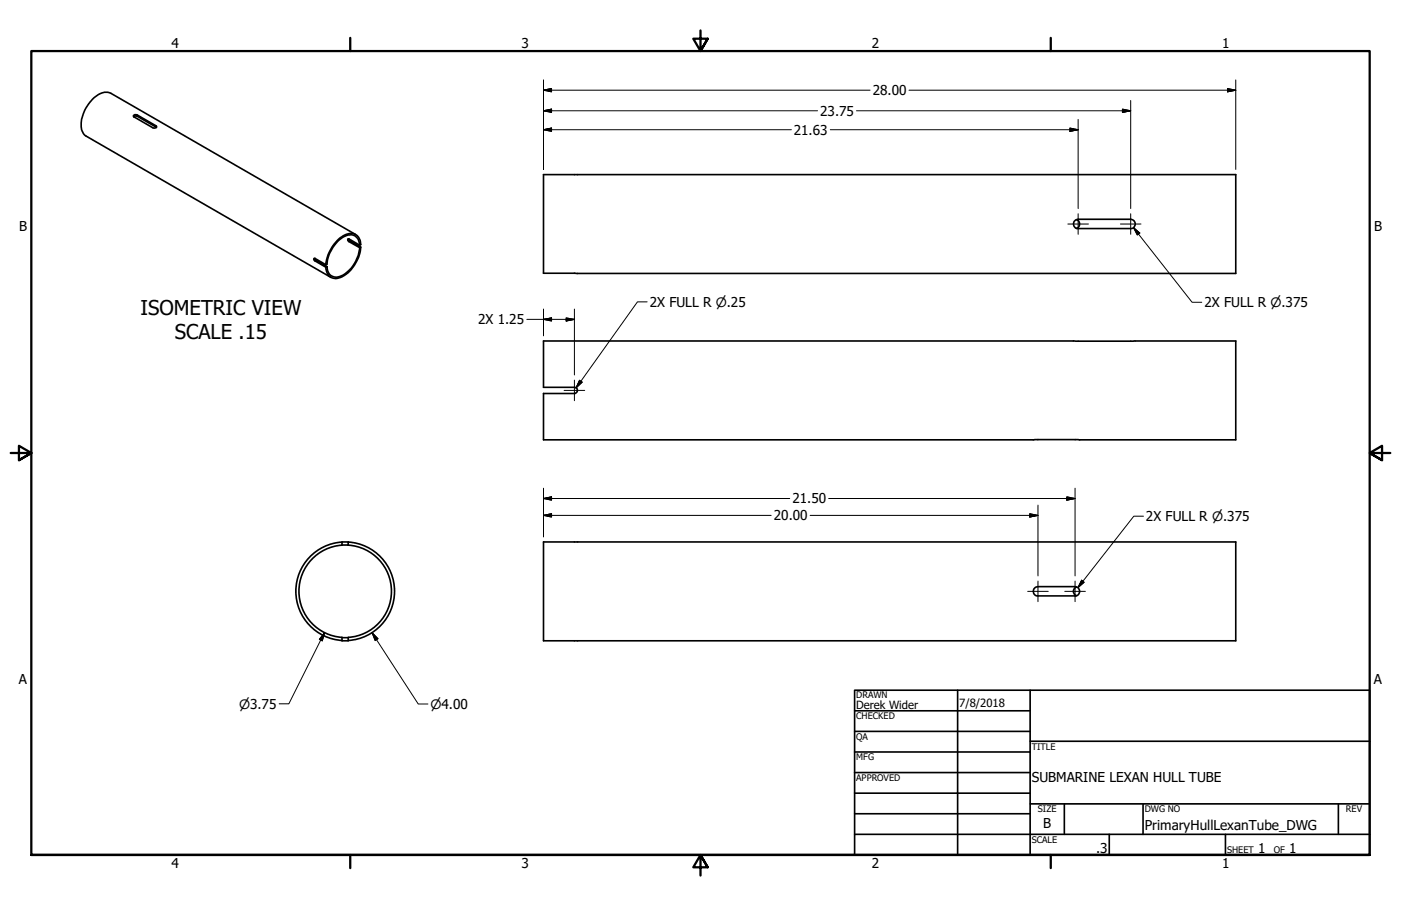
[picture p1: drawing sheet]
<svg xmlns="http://www.w3.org/2000/svg" width="432mm" height="279mm" viewBox="0 0 432 279" stroke-linecap="round" stroke-linejoin="round" font-family="sans-serif">
<!-- layer: Visible (ANSI) -->
<g fill="none" stroke="#000" stroke-width=".51">
<path d="M41.1 35.6l.4-.2 .9 .1 5.7 3.3 .2 .4-.6 .3-.5-.1-6-3.4zM41.2 36l.5-.2h.5l6 3.5M167.5 53.8h213.4v30.5h-213.4zM97 79.7l.3 .6 3.5 1.9M107.5 73.7l.3 .6 3.4 1.9-.3 .2-3.4-1.9-.3-.8h.3l3.4 1.9 .3-.2a3.2 3.2 0 0 0-1.5-3 3.2 3.2 0 0 0-3.4 .1 11.8 11.8 0 0 0-5.8 9.2M109.6 72.3l-75.4-43.5a4.8 4.8 0 0 0-5.2 1.4 10.9 10.9 0 0 0-3.7 10.2l.4 .8 .8 .8 75.5 43.5M110.9 75.6a3 3 0 0 0-1.6-2.9 3 3 0 0 0-3.3 .3 11.2 11.2 0 0 0-5.2 8.5l-.3 .2-3.4-2a.38 .38 0 0 0-.4 .4 .38 .38 0 0 0 .4 .4l3.4 1.9 .3-.2M110.9 76.4a10.3 10.3 0 0 1-6.7 9 2.86 2.86 0 0 1-3.4-3.2M111.2 76.2a11 11 0 0 1-7.3 9.7 3.1 3.1 0 0 1-3.4-3.5M331.5 67.9l.8-.3h16.2a1.43 1.43 0 0 1 1.4 1.5 1.43 1.43 0 0 1-1.4 1.4h-16.2a1.43 1.43 0 0 1-1.4-1 1.43 1.43 0 0 1 .6-1.6zM331.8 67.8a1.41 1.41 0 0 1 .9 1.3 1.41 1.41 0 0 1-.9 1.3M167.5 105.2h213.4v30.4h-213.4v-14.3h9.5a.95 .95 0 0 0 1-.9 .95 .95 0 0 0-1-1h-9.5z"/>
<path d="M105.4 167.1v1h1.9v-1M105.4 167.1h1.9M105.4 167.2a15.2 15.2 0 0 0-14.2 15.1 15.2 15.2 0 0 0 14.2 15.2M105.4 168.1a14.3 14.3 0 0 0-13.3 14.2 14.3 14.3 0 0 0 13.3 14.3M107.3 168.1a14.3 14.3 0 0 1 13.3 14.2 14.3 14.3 0 0 1-13.3 14.3M107.3 167.2a15.2 15.2 0 0 1 14.3 15.1 15.2 15.2 0 0 1-14.3 15.2M167.5 167.1h213.4v30.5h-213.4zM105.4 196.6h1.9M105.4 196.6v1h1.9v-1M318.7 181.5l.4-.3 .8-.3h11.4a1.43 1.43 0 0 1 1.4 1.4 1.43 1.43 0 0 1-1.4 1.5h-11.4a1.4 1.4 0 0 1-1.3-.8 1.4 1.4 0 0 1 .1-1.5zM331.8 181a1.41 1.41 0 0 0-1 1.4 1.41 1.41 0 0 0 1 1.3"/>
</g>
<!-- layer: Visible Narrow (ANSI) -->
<path d="M42.4 35.5v.4M48.1 38.8v.4M107.8 74.3l-.3 .2M97.4 80.3l-.3 .2" fill="none" stroke="#000" stroke-width=".38"/>
<!-- layer: Border (ANSI) -->
<path d="M107.9 11.7v4M215.9 9.4v6.3l-2.2-3.8h4.4l-2.2 3.8 2.2-3.8M323.8 11.7v4M3.3 139.7h6.4l-3.9-2.2v4.4l3.9-2.2-3.9 2.2M428.5 139.7h-6.4l3.9-2.2v4.4l-3.9-2.2 3.9 2.2M9.7 263.7v-248h412.4v248h-412.4h412.4M107.9 263.7v4M218.1 267.5l-2.2-3.8 2.2 3.8h-4.4l2.2-3.8v6.3M323.8 263.7v4" fill="none" stroke="#000" stroke-width=".7"/>
<!-- layer: Title (ANSI) -->
<g fill="none" stroke="#000" stroke-width=".51">
<path d="M263.4 212.9h158.7v50.8h-158.7zM263.4 219.2h54.1M295.1 212.9v50.8M317.5 212.9v50.8M263.4 225.6h54.1M263.4 231.9h54.1M263.4 238.3h54.1M317.5 228.6h104.6M263.4 244.6h54.1M263.4 251h54.1M263.4 257.3h158.7M317.5 247.9h104.6"/>
<path d="M328 247.9v9.4M341.9 257.3v6.4M352.3 247.9v9.4M377.7 257.3v6.4M412.5 247.9v9.4"/>
</g>
<!-- layer: Dimension (ANSI) -->
<g fill="none" stroke="#000" stroke-width=".31">
<path d="M167.5 27.8l2.5-.5v1zM167.5 34.2l2.5-.5v1zM167.5 27.8h100.7M167.5 24.6v27.7M167.5 34.2h84.5M264 34.2h84.5M280.2 27.8h100.7M329.8 39.5l2.5 .5-2.5 .5zM332.3 36.8v27.5M345.9 33.7l2.6 .5-2.6 .5zM348.5 31v33.3M378.3 27.3l2.6 .5-2.6 .5z"/>
<path d="M380.9 24.6v27.7M167.5 40l2.5-.5v1zM167.5 40h76.4M255.9 40h76.4M349.4 70.2l1.9 1.7-.8 .6zM349.4 70.2l18 23h3M162.4 98.5h14.6M167.5 98.5l2.5-.5v1zM167.5 95.3v8.3M174.5 98l2.5 .5-2.5 .5zM177 95.3v20.3M199.5 93.1h-3l-19 26.5"/>
<path d="M178.6 117.3l.9 .6-2 1.7zM167.5 158.9l2.5-.5v1zM167.5 153.7l2.5-.5v1zM167.5 150.6v14.9M167.5 158.9h70.2M167.5 153.7h75.9M249.7 158.9h70.2M255.4 153.7h75.9M317.4 158.4l2.5 .5-2.5 .5zM319.9 155.8v21.8M328.8 153.2l2.5 .5-2.5 .5zM331.3 150.6v27"/>
<path d="M352.4 159.2h-3l-17.2 22M333.4 178.9l.7 .7-1.9 1.6zM100 195.1l-.7 2.5-.9-.4zM100 195.1l-11 21.9h-3M114.7 195.1l1.8 1.9-.9 .5zM114.7 195.1l14.2 22h3"/>
</g>
<g fill="#000" stroke="#000" stroke-width=".31">
<path d="M167.5 27.8l2.5-.5zM167.5 27.8l2.5-.5v1zM167.5 40l2.5-.5zM167.5 40l2.5-.5v1zM167.5 34.2l2.5-.5zM167.5 34.2l2.5-.5v1zM345.9 34.7l2.6-.5zM345.9 33.7l2.6 .5-2.6 .5zM378.3 28.3l2.6-.5zM378.3 27.3l2.6 .5-2.6 .5zM329.8 40.5l2.5-.5zM329.8 39.5l2.5 .5-2.5 .5z"/>
<path d="M349.4 70.2l1.9 1.7zM349.4 70.2l1.9 1.7-.8 .6zM167.5 98.5l2.5-.5zM167.5 98.5l2.5-.5v1zM174.5 99l2.5-.5zM174.5 98l2.5 .5-2.5 .5zM178.6 117.3l-1.1 2.3zM178.6 117.3l.9 .6-2 1.7zM167.5 158.9l2.5-.5zM167.5 158.9l2.5-.5v1zM167.5 153.7l2.5-.5zM167.5 153.7l2.5-.5v1z"/>
<path d="M317.4 159.4l2.5-.5zM317.4 158.4l2.5 .5-2.5 .5zM328.8 154.2l2.5-.5zM328.8 153.2l2.5 .5-2.5 .5zM333.4 178.9l-1.2 2.3zM333.4 178.9l.7 .7-1.9 1.6zM100 195.1l-.7 2.5zM100 195.1l-.7 2.5-.9-.4zM114.7 195.1l1.8 1.9zM114.7 195.1l1.8 1.9-.9 .5z"/>
</g>
<!-- layer: Center Mark (ANSI) -->
<path d="M329.1 69.1h6.4M332.3 65.9v6.4M345.3 69.1h6.4M348.5 65.9v6.4M177 117.2v6.4M173.9 120.4h6.3M319.9 179.2v6.3M331.3 179.2v6.3M316.7 182.4h6.4M328.2 182.4h6.3" fill="none" stroke="#000" stroke-width=".31"/>
<g font-size="6.3">
<text x="43.3" y="97">ISOMETRIC VIEW</text>
<text x="53.8" y="104.6">SCALE .15</text>
</g>
<g font-size="4.2">
<text x="52.8" y="14.7">4</text>
<text x="160.8" y="14.7">3</text>
<text x="268.7" y="14.7">2</text>
<text x="376.7" y="14.7">1</text>
<text x="269" y="29.3">28.00</text>
<text x="252.8" y="35.7">23.75</text>
<text x="244.7" y="41.5">21.63</text>
<text x="5.9" y="71.4">B</text>
<text x="423.5" y="71.4">B</text>
<text x="200.3" y="94.6">2X FULL R ⌀.25</text>
<text x="371.2" y="94.7">2X FULL R ⌀.375</text>
<text x="147.4" y="100">2X 1.25</text>
<text x="244.2" y="155.3">21.50</text>
<text x="238.5" y="160.5">20.00</text>
<text x="353.2" y="160.7">2X FULL R ⌀.375</text>
<text x="5.8" y="211.1">A</text>
<text x="423.4" y="211.1">A</text>
<text x="318" y="241.3">SUBMARINE LEXAN HULL TUBE</text>
<text x="321.5" y="255.4">B</text>
<text x="352.8" y="256">PrimaryHullLexanTube_DWG</text>
<text x="337.8" y="263.1">.3</text>
<text x="387.7" y="263.1">1</text>
<text x="397.4" y="263.1">1</text>
<text x="52.8" y="267.7">4</text>
<text x="160.8" y="267.7">3</text>
<text x="268.7" y="267.7">2</text>
<text x="376.7" y="267.7">1</text>
</g>
<g font-size="4">
<text x="73.7" y="218.5">⌀3.75</text>
<text x="132.7" y="218.6">⌀4.00</text>
</g>
<g font-size="3.5">
<text x="263.9" y="218.6">Derek Wider</text>
<text x="295.7" y="218.1">7/8/2018</text>
</g>
<g font-size="2.8">
<text x="263.9" y="215.4">DRAWN</text>
<text x="263.9" y="221.8">CHECKED</text>
<text x="263.9" y="228.2">QA</text>
<text x="318" y="231.1">TITLE</text>
<text x="263.9" y="234.5">MFG</text>
<text x="263.9" y="240.9">APPROVED</text>
<text x="319.9" y="250.5">SIZE</text>
<text x="352.8" y="250.5">DWG NO</text>
<text x="414.8" y="250.4">REV</text>
<text x="318" y="259.9">SCALE</text>
<text x="378.2" y="263.1">SHEET</text>
<text x="392.6" y="263.1">OF</text>
</g>
</svg>
